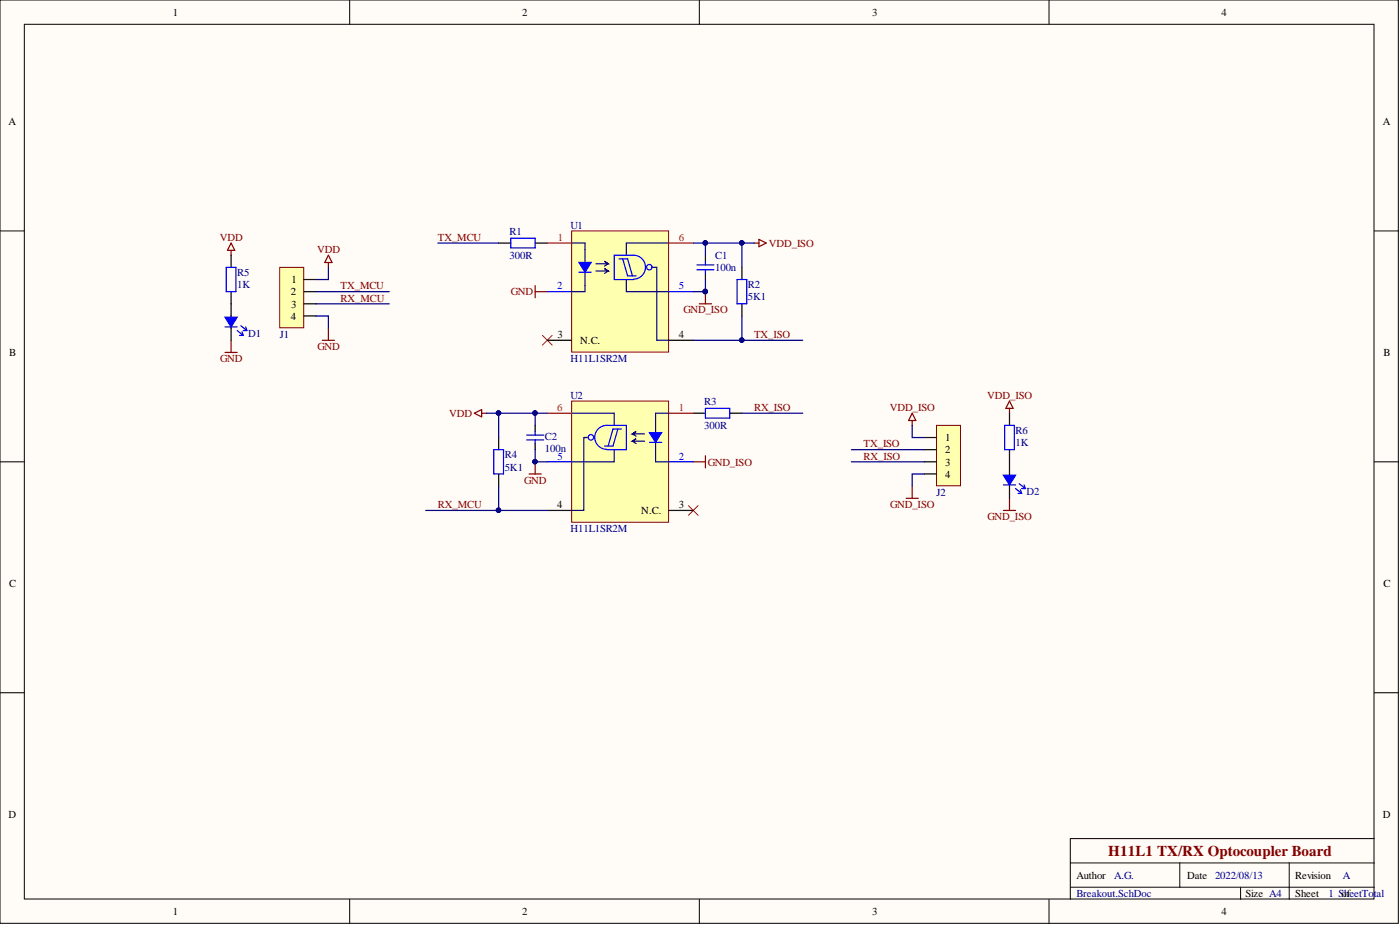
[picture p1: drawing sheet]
# Altium project BB_H11L1_TXRX.PrjPcb
Title: H11L1 TX/RX Optocoupler Board; Revision: A; DrawnBy: A.G.; Date: 2022/08/13
1 sheet, 14 parts. Net scope: global (net labels, ports and power ports of the same name join across sheets).
Board file: BB_H11L1_TXRX.PcbDoc

## Sheet Breakout.SchDoc: H11L1 TX/RX Optocoupler Board
size A4; Date: 2022/08/13; DrawnBy: A.G.; DocumentNumber: 1; Revision: A; SheetNumber: 1

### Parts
C1  100n  [0805C_RF_M]
C2  100n  [0805C_RF_M]
D1  Unspecified  [0805LED_RF_M]  (value not drawn)
D2  Unspecified  [0805LED_RF_M]  (value not drawn)
J1  PINHDR-4P1  [HEADER-2.54-4P1]  (value not drawn)
J2  PINHDR-4P1  [HEADER-2.54-4P1]  (value not drawn)
R1  300R  [0805R_RF_M]
R2  5K1  [0805R_RF_M]
R3  300R  [0805R_RF_M]
R4  5K1  [0805R_RF_M]
R5  1K  [0805R_RF_M]
R6  1K  [0805R_RF_M]
U1  H11L1SR2M  [H11L1SR2M_SMD-6]
U2  H11L1SR2M  [H11L1SR2M_SMD-6]

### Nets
GND: C2.1 D1.C J1.4 U1.2(C) U2.5(GND)
GND_ISO: C1.1 D2.C J2.4 U1.5(GND) U2.2(C)
VDD: C2.2 J1.1 R4.2 R5.2 U2.6(VCC)
VDD_ISO: C1.2 J2.1 R2.2 R6.2 U1.6(VCC)
RX_ISO: J2.3 R3.2
RX_MCU: J1.3 R4.1 U2.4(OUT)
TX_ISO: J2.2 R2.1 U1.4(OUT)
TX_MCU: J1.2 R1.1
NetD1_A: D1.A R5.1
NetD2_A: D2.A R6.1
NetR1_2: R1.2 U1.1(A)
NetR3_1: R3.1 U2.1(A)

Not connected (* = marked no-connect by the designer): U1 3(N.C.)*; U2 3(N.C.)*
